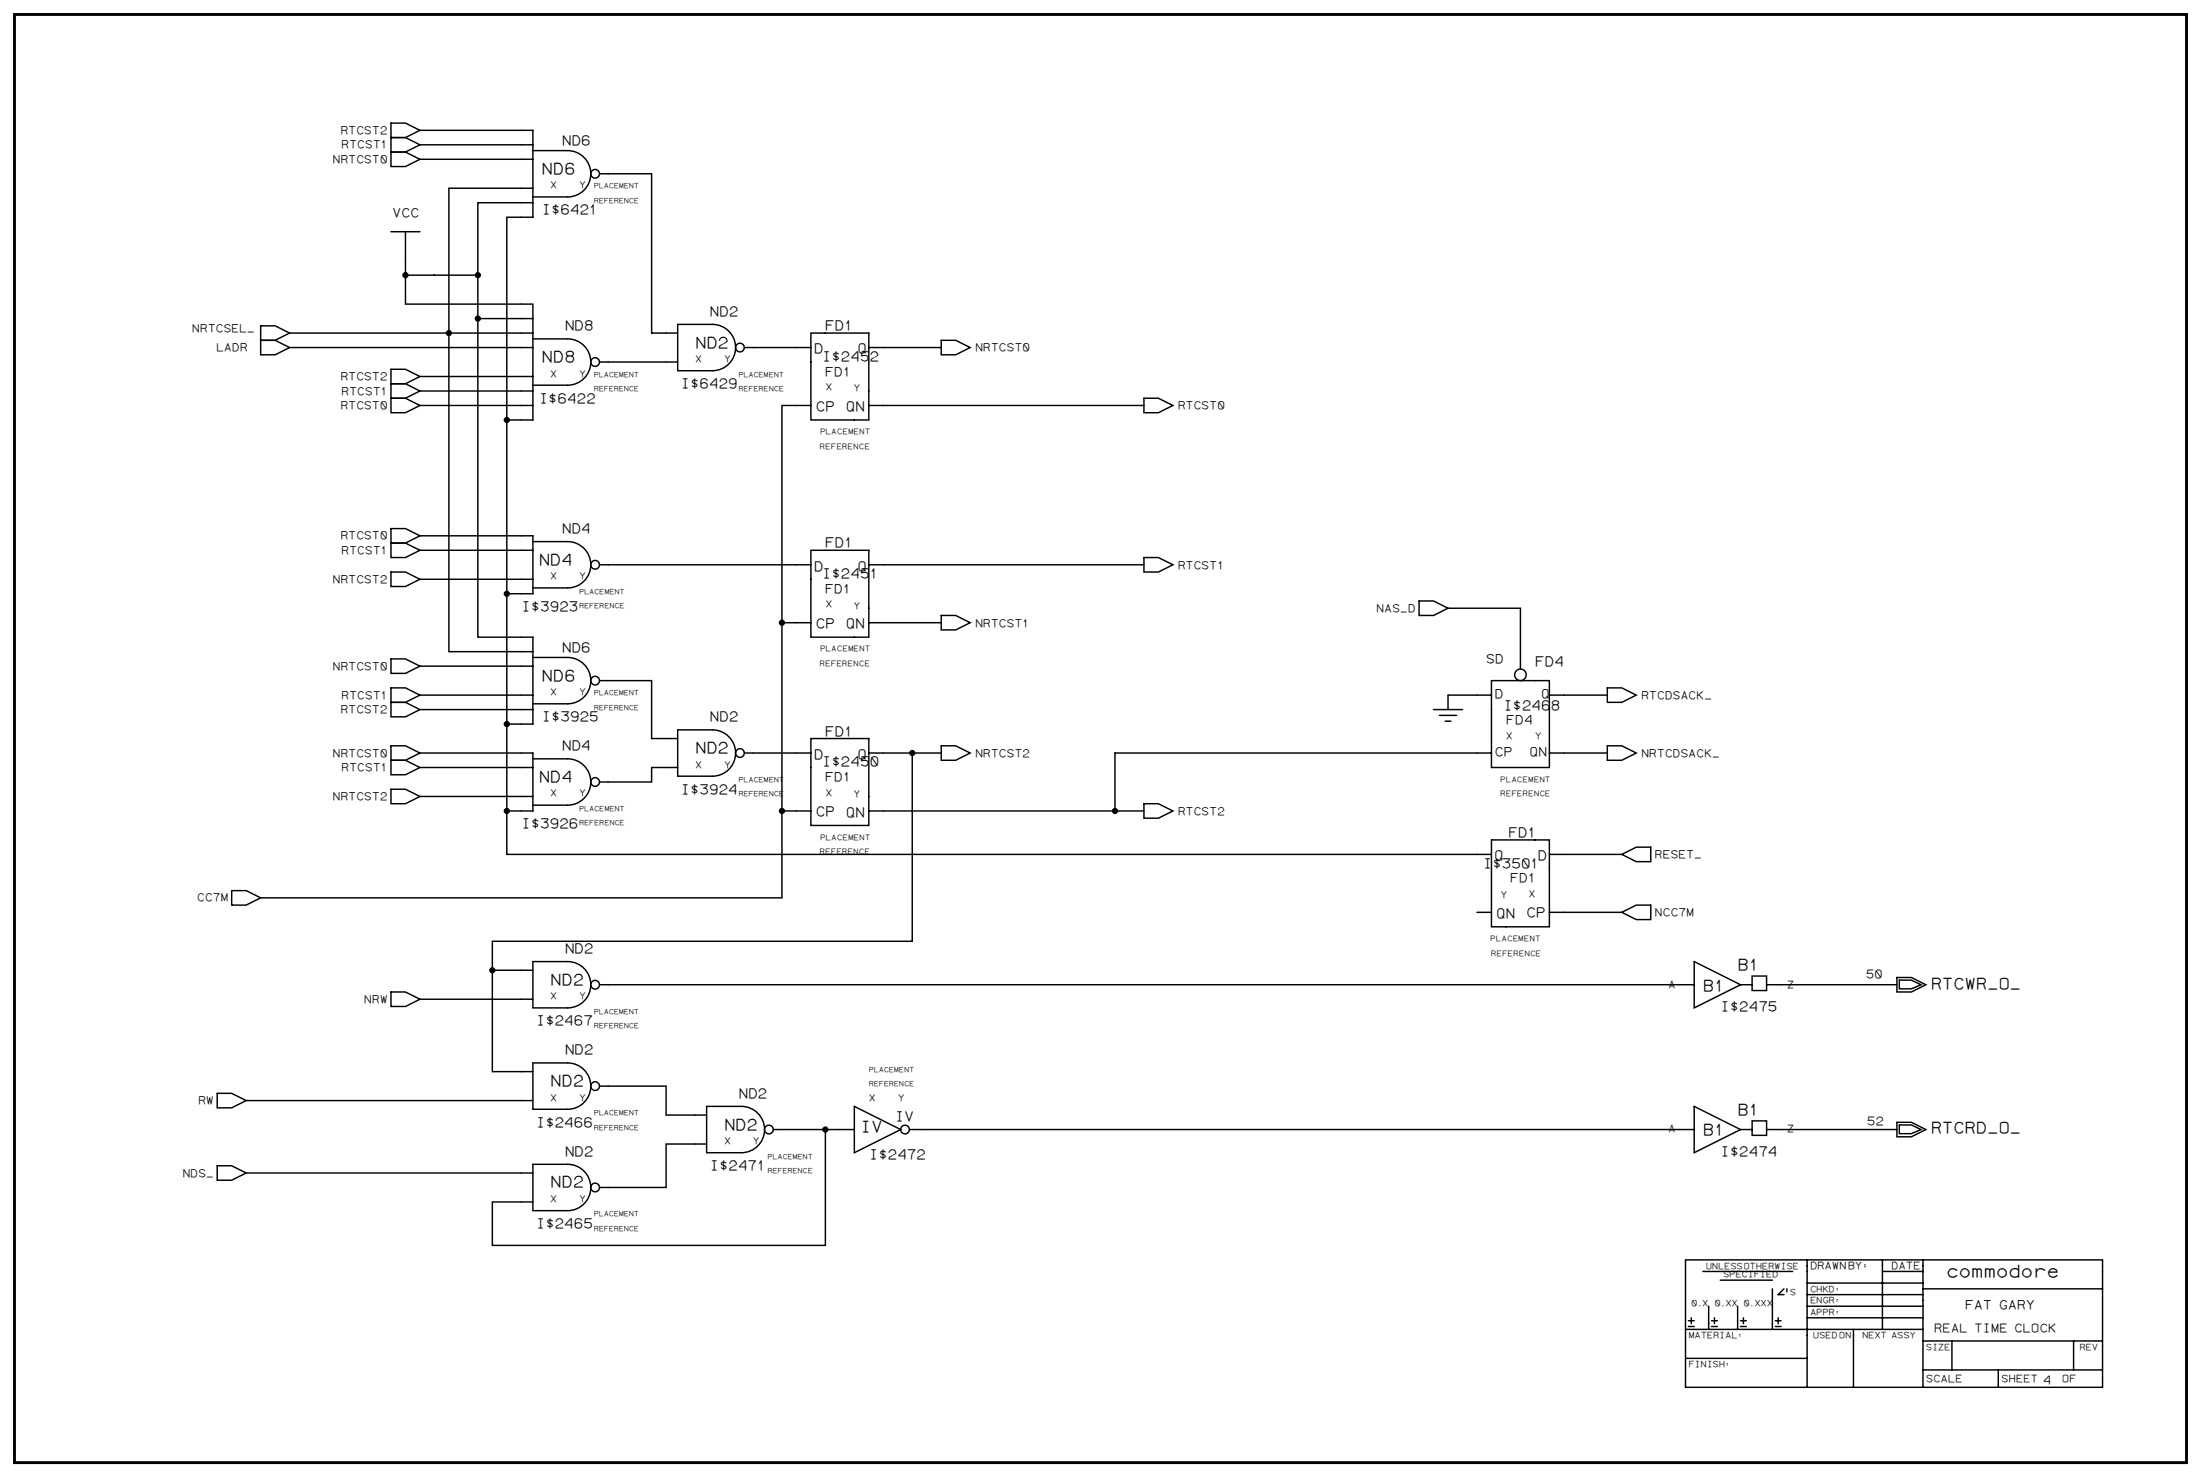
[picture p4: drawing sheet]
<svg xmlns="http://www.w3.org/2000/svg" width="1189mm" height="798mm" viewBox="0 0 1189 798" stroke-linecap="round" stroke-linejoin="round" font-family="sans-serif">
<path d="M8 8h1173v782h-1173z" fill="#fff" stroke="#fff" stroke-width=".54"/>
<path d="M8 8h1173v782h-1173z" fill="none" stroke="#000" stroke-width="1.6"/>
<g fill="none" stroke="#000" stroke-width=".78">
<path d="M211 74h8l8 4-8 4h-8zM211 66h8l8 4-8 4h-8zM227 70h61v47h-14v110M227 78h61M211 82h8l8 4-8 4h-8zM227 86h61M288 81h19a13 13 0 0 1 12 13 13 13 0 0 1-12 12h-19M324 94h28v86h14M288 109h-30v235h30v47h-14M288 102h-46v250h46M211 125h16M219 125v39h69v63h-14"/>
<path d="M219 149h39M141 176h8l7 4-7 4h-8zM156 180h132M258 172h30M366 175h19a13 13 0 0 1 12 13 13 13 0 0 1-12 12h-19zM438 180h31v47h-31zM141 184h8l7 4-7 4h-8zM156 188h132M211 199h8l8 4-8 4h-8zM288 183h19a13 13 0 0 1 12 13 13 13 0 0 1-12 12h-19M324 196h42M402 188h36"/>
<path d="M469 188h39M508 184h8l8 4-8 4h-8zM211 215h8l8 4-8 4h-8zM211 207h8l8 4-8 4h-8zM227 203h61M227 219h61M227 211h61M438 219h-16v266h-281M469 219h149M618 215h8l7 4-7 4h-8zM274 227v234h531M211 293h8l8 4-8 4h-8z"/>
<path d="M211 285h8l8 4-8 4h-8zM227 289h61v32h-14M227 297h61M288 292h19a13 13 0 0 1 12 13 13 13 0 0 1-12 13h-19M438 297h31v47h-31zM211 309h8l8 4-8 4h-8zM227 313h61M324 305h114M469 305h149M618 301h8l7 4-7 4h-8zM422 336h16M469 336h39"/>
<path d="M508 332h8l8 4-8 4h-8zM766 325h8l8 3-8 4h-8zM782 328h39v33M211 356h8l8 4-8 4h-8zM227 360h61M288 355h19a13 13 0 0 1 12 13 13 13 0 0 1-12 12h-19M211 379h8l8 4-8 4h-8zM211 371h8l8 4-8 4h-8zM227 375h61M324 368h28v31h14M805 368h32v46h-32zM805 375h-23v8"/>
<path d="M837 375h31M868 371h8l8 4-8 4h-8zM227 383h61M366 394h19a13 13 0 0 1 12 13 13 13 0 0 1-12 12h-19zM438 399h31v47h-31zM774 383h16M777 386h10M780 389h3M211 411h8l8 3-8 4h-8zM211 403h8l8 4-8 4h-8zM227 407h61v31h-14M227 414h61"/>
<path d="M288 410h19a13 13 0 0 1 12 12 13 13 0 0 1-12 13h-19M366 414h-14v8h-28M402 407h36M469 407h24M508 407h-15v101h-227v16M508 403h8l8 4-8 4h-8zM805 407h-203v31h16M837 407h31M868 403h8l8 4-8 4h-8zM211 426h8l8 4-8 4h-8zM227 430h61M422 438h16"/>
<path d="M469 438h133M618 434h8l7 4-7 4h-8zM805 454h32v47h-32zM837 461h39M876 461l8-4h7v8h-7zM125 481h8l8 4-8 4h-8zM798 493h7M837 493h39M876 493l8-4h7v8h-7zM288 519h19a13 13 0 0 1 12 13 13 13 0 0 1-12 12h-19zM915 519l25 13-25 12zM211 536h8l8 4-8 4h-8z"/>
<path d="M227 540h61M266 524v55h22M266 524h22M324 532h591M940 532h6v-5h8v8h-8v-3M954 532h70M1024 528h8l8 4-8 4h-8zM1026 529h6l5 3-5 2h-6zM288 574h19a13 13 0 0 1 12 13 13 13 0 0 1-12 12h-19zM117 590h8l8 4-8 4h-8zM133 594h155M324 587h36v15h22"/>
<path d="M382 597h18a13 13 0 0 1 13 13 13 13 0 0 1-13 13h-18zM461 597l25 13-25 13zM915 597l25 13-25 13zM382 618h-22v23h-36M418 610h43M446 610v63h-180v-24h22M491 610h424M940 610h6v-5h8v8h-8v-3M954 610h70M1024 606h8l8 4-8 4h-8zM1026 608h6l5 2-5 2h-6zM117 630h8l8 3-8 4h-8z"/>
<path d="M133 633h155M288 629h19a13 13 0 0 1 12 12 13 13 0 0 1-12 13h-19zM910 680h225v69h-225zM920 687h48M929 691h28M957 696v22M963 696l-3 3h3M965 696v2M976 680v69M976 699h62M976 693h62M1016 680v38"/>
<path d="M1016 687h22M1038 680v69M1038 696h97M910 718h128M912 716h3M912 713h3M913 712v3M923 705v13M924 716h3M924 713h3M926 712v3M938 705v13"/>
<path d="M940 716h3M940 713h3M941 712v3M959 716h3M959 713h3M960 712v3M976 712h62M976 705h62M1001 718v31M910 734h66M1038 740h97M1038 724h97"/>
<path d="M1054 724v16M1079 740v9M1120 724v16"/>
<circle cx="321" cy="94" r="2.3"/>
<circle cx="321" cy="196" r="2.3"/>
<circle cx="400" cy="188" r="2.3"/>
<circle cx="321" cy="305" r="2.3"/>
<circle cx="321" cy="368" r="2.3"/>
<circle cx="821" cy="364" r="3"/>
<circle cx="400" cy="407" r="2.3"/>
<circle cx="321" cy="422" r="2.3"/>
<circle cx="321" cy="532" r="2.3"/>
<circle cx="321" cy="587" r="2.3"/>
<circle cx="415" cy="610" r="2.3"/>
<circle cx="489" cy="610" r="2.3"/>
<circle cx="321" cy="641" r="2.3"/>
</g>
<g fill="#000" stroke="#000" stroke-width=".78">
<circle cx="219" cy="149" r="1.3"/>
<circle cx="258" cy="149" r="1.3"/>
<circle cx="242" cy="180" r="1.3"/>
<circle cx="258" cy="172" r="1.3"/>
<circle cx="274" cy="227" r="1.3"/>
<circle cx="274" cy="321" r="1.3"/>
<circle cx="422" cy="336" r="1.3"/>
<circle cx="274" cy="391" r="1.3"/>
<circle cx="493" cy="407" r="1.3"/>
<circle cx="274" cy="438" r="1.3"/>
<circle cx="422" cy="438" r="1.3"/>
<circle cx="602" cy="438" r="1.3"/>
<circle cx="266" cy="524" r="1.3"/>
<circle cx="446" cy="610" r="1.3"/>
</g>
<text font-size="9.6" x="1051" y="690">commodore</text>
<g font-size="8.7">
<text x="292" y="94">ND6</text>
<text x="375" y="188">ND2</text>
<text x="292" y="196">ND8</text>
<text x="291" y="305">ND4</text>
<text x="292" y="368">ND6</text>
<text x="375" y="407">ND2</text>
<text x="291" y="422">ND4</text>
<text x="938" y="524">B1</text>
<text x="297" y="532">ND2</text>
<text x="1043" y="534">RTCWR_O_</text>
<text x="920" y="535">B1</text>
<text x="297" y="587">ND2</text>
<text x="938" y="602">B1</text>
<text x="391" y="610">ND2</text>
<text x="464" y="612">IV</text>
<text x="920" y="613">B1</text>
<text x="1043" y="612">RTCRD_O_</text>
<text x="297" y="641">ND2</text>
</g>
<g font-size="7.5">
<text x="303" y="78">ND6</text>
<text x="292" y="116">I$6421</text>
<text x="383" y="170">ND2</text>
<text x="305" y="178">ND8</text>
<text x="445" y="178">FD1</text>
<text x="439" y="191">D</text>
<text x="463" y="191">Q</text>
<text x="444" y="195">I$2452</text>
<text x="368" y="210">I$6429</text>
<text x="291" y="217">I$6422</text>
<text x="440" y="222">CP</text>
<text x="457" y="222">QN</text>
<text x="303" y="288">ND4</text>
<text x="445" y="296">FD1</text>
<text x="439" y="308">D</text>
<text x="463" y="308">Q</text>
<text x="444" y="312">I$2451</text>
<text x="281" y="330">I$3923</text>
<text x="440" y="339">CP</text>
<text x="457" y="339">QN</text>
<text x="303" y="352">ND6</text>
<text x="829" y="360">FD4</text>
<text x="812" y="383">I$2468</text>
<text x="292" y="389">I$3925</text>
<text x="383" y="389">ND2</text>
<text x="445" y="397">FD1</text>
<text x="303" y="405">ND4</text>
<text x="439" y="410">D</text>
<text x="444" y="414">I$2450</text>
<text x="463" y="410">Q</text>
<text x="368" y="429">I$3924</text>
<text x="440" y="441">CP</text>
<text x="457" y="441">QN</text>
<text x="281" y="447">I$3926</text>
<text x="814" y="452">FD1</text>
<text x="807" y="465">Q</text>
<text x="830" y="465">D</text>
<text x="801" y="469">I$3501</text>
<text x="808" y="496">QN</text>
<text x="824" y="495">CP</text>
<text x="305" y="515">ND2</text>
<text x="929" y="546">I$2475</text>
<text x="289" y="554">I$2467</text>
<text x="305" y="569">ND2</text>
<text x="399" y="593">ND2</text>
<text x="483" y="605">IV</text>
<text x="289" y="608">I$2466</text>
<text x="305" y="624">ND2</text>
<text x="469" y="626">I$2472</text>
<text x="929" y="624">I$2474</text>
<text x="383" y="632">I$2471</text>
<text x="289" y="663">I$2465</text>
</g>
<g font-size="7">
<text x="212" y="117">VCC</text>
<text x="445" y="203">FD1</text>
<text x="445" y="320">FD1</text>
<text x="802" y="358">SD</text>
<text x="807" y="377">D</text>
<text x="832" y="377">Q</text>
<text x="813" y="391">FD4</text>
<text x="807" y="408">CP</text>
<text x="826" y="408">QN</text>
<text x="445" y="422">FD1</text>
<text x="815" y="477">FD1</text>
<text x="1061" y="707">FAT GARY</text>
</g>
<g font-size="6.5">
<text x="1007" y="528">50</text>
<text x="1008" y="608">52</text>
<text x="1044" y="719">REAL TIME CLOCK</text>
<text x="1103" y="747">4</text>
</g>
<g font-size="6.1">
<text x="184" y="72">RTCST2</text>
<text x="184" y="80">RTCST1</text>
<text x="180" y="88">NRTCST0</text>
<text x="104" y="179">NRTCSEL_</text>
<text x="117" y="190">LADR</text>
<text x="526" y="190">NRTCST0</text>
<text x="184" y="205">RTCST2</text>
<text x="184" y="213">RTCST1</text>
<text x="184" y="221">RTCST0</text>
<text x="636" y="221">RTCST0</text>
<text x="184" y="291">RTCST0</text>
<text x="184" y="299">RTCST1</text>
<text x="636" y="307">RTCST1</text>
<text x="180" y="315">NRTCST2</text>
<text x="743" y="330">NAS_D</text>
<text x="526" y="338">NRTCST1</text>
<text x="180" y="362">NRTCST0</text>
<text x="184" y="377">RTCST1</text>
<text x="886" y="377">RTCDSACK_</text>
<text x="184" y="385">RTCST2</text>
<text x="180" y="409">NRTCST0</text>
<text x="526" y="409">NRTCST2</text>
<text x="886" y="409">NRTCDSACK_</text>
<text x="184" y="416">RTCST1</text>
<text x="180" y="432">NRTCST2</text>
<text x="636" y="440">RTCST2</text>
<text x="893" y="463">RESET_</text>
<text x="106" y="487">CC7M</text>
<text x="893" y="495">NCC7M</text>
<text x="197" y="542">NRW</text>
<text x="107" y="596">RW</text>
<text x="98" y="635">NDS_</text>
</g>
<g font-size="5.6">
<text x="901" y="533">A</text>
<text x="965" y="533">Z</text>
<text x="901" y="612">A</text>
<text x="965" y="612">Z</text>
<text x="977" y="685">DRAWNBY:</text>
<text x="1021" y="685">DATE</text>
<text x="1040" y="746">SCALE</text>
<text x="1081" y="746">SHEET</text>
<text x="1113" y="746">OF</text>
</g>
<g font-size="5.2">
<text x="297" y="102">X</text>
<text x="313" y="102">Y</text>
<text x="375" y="196">X</text>
<text x="391" y="196">Y</text>
<text x="297" y="203">X</text>
<text x="313" y="203">Y</text>
<text x="446" y="211">X</text>
<text x="461" y="211">Y</text>
<text x="297" y="313">X</text>
<text x="313" y="313">Y</text>
<text x="446" y="328">X</text>
<text x="461" y="329">Y</text>
<text x="297" y="375">X</text>
<text x="313" y="375">Y</text>
<text x="813" y="399">X</text>
<text x="829" y="399">Y</text>
<text x="375" y="414">X</text>
<text x="391" y="414">Y</text>
<text x="297" y="430">X</text>
<text x="313" y="430">Y</text>
<text x="446" y="430">X</text>
<text x="461" y="430">Y</text>
<text x="810" y="485">Y</text>
<text x="825" y="484">X</text>
<text x="297" y="540">X</text>
<text x="313" y="540">Y</text>
<text x="297" y="594">X</text>
<text x="313" y="594">Y</text>
<text x="469" y="594">X</text>
<text x="485" y="594">Y</text>
<text x="391" y="618">X</text>
<text x="407" y="618">Y</text>
<text x="297" y="649">X</text>
<text x="313" y="649">Y</text>
</g>
<g font-size="4.8">
<text x="921" y="685">UNLESSOTHERWISE</text>
<text x="930" y="690">SPECIFIED</text>
<text x="966" y="699">S</text>
<text x="977" y="698">CHKD:</text>
<text x="913" y="705">0.X</text>
<text x="926" y="705">0.XX 0.XXX</text>
<text x="977" y="704">ENGR:</text>
<text x="977" y="710">APPR:</text>
<text x="912" y="723">MATERIAL:</text>
<text x="979" y="723">USED ON</text>
<text x="1006" y="723">NEXT ASSY</text>
<text x="1040" y="729">SIZE</text>
<text x="1123" y="729">REV</text>
<text x="912" y="738">FINISH:</text>
</g>
<g font-size="4.2">
<text x="443" y="234">PLACEMENT</text>
<text x="443" y="242">REFERENCE</text>
<text x="443" y="352">PLACEMENT</text>
<text x="443" y="360">REFERENCE</text>
<text x="810" y="422">PLACEMENT</text>
<text x="810" y="430">REFERENCE</text>
<text x="443" y="453">PLACEMENT</text>
<text x="443" y="461">REFERENCE</text>
<text x="805" y="508">PLACEMENT</text>
<text x="805" y="516">REFERENCE</text>
</g>
<g font-size="3.9">
<text x="321" y="102">PLACEMENT</text>
<text x="321" y="109">REFERENCE</text>
<text x="321" y="203">PLACEMENT</text>
<text x="399" y="203">PLACEMENT</text>
<text x="321" y="211">REFERENCE</text>
<text x="399" y="211">REFERENCE</text>
<text x="313" y="321">PLACEMENT</text>
<text x="313" y="328">REFERENCE</text>
<text x="321" y="375">PLACEMENT</text>
<text x="321" y="383">REFERENCE</text>
<text x="399" y="422">PLACEMENT</text>
<text x="399" y="430">REFERENCE</text>
<text x="313" y="438">PLACEMENT</text>
<text x="313" y="446">REFERENCE</text>
<text x="321" y="547">PLACEMENT</text>
<text x="321" y="555">REFERENCE</text>
<text x="469" y="579">PLACEMENT</text>
<text x="469" y="587">REFERENCE</text>
<text x="321" y="602">PLACEMENT</text>
<text x="321" y="610">REFERENCE</text>
<text x="414" y="626">PLACEMENT</text>
<text x="414" y="633">REFERENCE</text>
<text x="321" y="657">PLACEMENT</text>
<text x="321" y="665">REFERENCE</text>
</g>
</svg>
